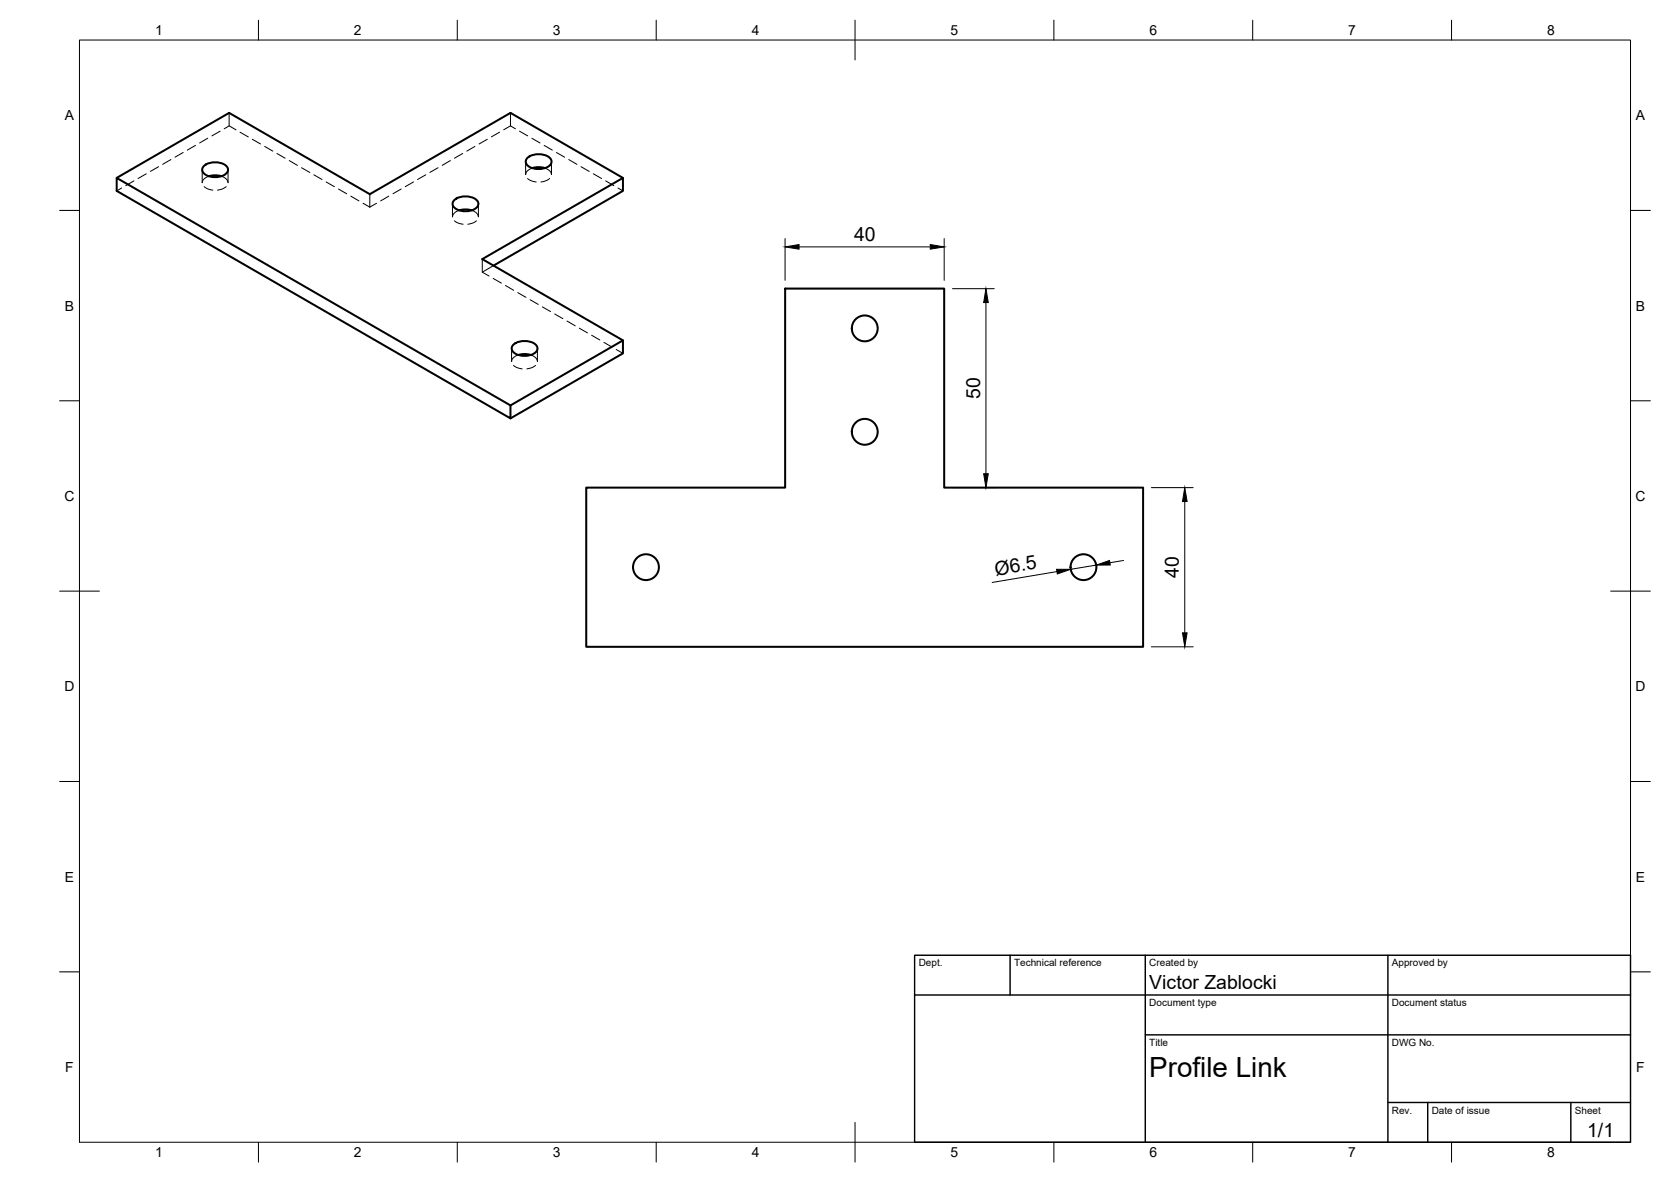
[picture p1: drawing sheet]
<svg xmlns="http://www.w3.org/2000/svg" width="420mm" height="297mm" viewBox="0 0 420 297" stroke-linecap="round" stroke-linejoin="round" font-family="sans-serif">
<!-- layer: Visible -->
<g fill="none" stroke="#000" stroke-width=".51">
<path d="M132.7 39.6a4.5 4.5 0 0 1 5.8 .4 1.6 1.6 0 0 1-1.4 2.2 4.4 4.4 0 0 1-4.7-1 1.22 1.22 0 0 1 .3-1.6zM29.3 44.7l28.3-16.3 35.4 20.4 35.4-20.4 28.2 16.3M51.3 41.7a4.5 4.5 0 0 1 5.9 .3 1.6 1.6 0 0 1-1.4 2.2 4.4 4.4 0 0 1-4.8-.9 1.22 1.22 0 0 1 .3-1.6zM52.5 44.3l1.6-.2 1.6 .2M114.3 50.2a4.5 4.5 0 0 1 5.8 .4 1.6 1.6 0 0 1-1.3 2.2 4.4 4.4 0 0 1-4.8-1 1.22 1.22 0 0 1 .3-1.6zM115.4 52.9l1.6-.3 1.6 .3M133.8 42.2l1.6-.2 1.6 .2M124.1 66.7l32.5-18.7v-3.3l-35.3 20.4 35.3 20.4v3.3l-28.2 16.3M129.1 86.6a4.5 4.5 0 0 1 5.9 .4 1.6 1.6 0 0 1-1.4 2.2 4.4 4.4 0 0 1-4.8-1 1.22 1.22 0 0 1 .3-1.6zM130.3 89.2l1.6-.2 1.6 .2M156.6 85.5l-28.2 16.4v3.2l-99.1-57.1v-3.3l99.1 57.2M147.4 122.5h50v-50h40v50h50v40h-140z"/>
<circle cx="217.4" cy="82.5" r="3.2"/>
<circle cx="217.4" cy="108.5" r="3.2"/>
<circle cx="162.4" cy="142.5" r="3.2"/>
<circle cx="272.4" cy="142.5" r="3.2"/>
</g>
<!-- layer: Hidden -->
<g fill="none" stroke="#000" stroke-width=".25">
<path d="M46.1 38.3l-2.1 1.2M49.1 36.5l-2 1.2M52.2 34.7l-2 1.2M55.4 33l-2.1 1.1M57.6 28.4v3.2l1.7 1M57.6 31.6l-1.2 .8M60.3 33.2l2.1 1.2M63.4 35l2.1 1.2M66.5 36.8l2.1 1.2M69.6 38.6l2.1 1.2M116.3 38.6l-2 1.2M119.4 36.8l-2 1.2"/>
<path d="M122.5 35l-2 1.2M125.6 33.2l-2.1 1.2M128.4 31.6l-1.8 1M128.4 28.4v3.2M128.4 31.6l1.2 .8M130.6 33l2.1 1.1M133.7 34.7l2.1 1.2M136.8 36.5l2.1 1.2M139.9 38.3l2.1 1.2M30.6 47.3l-1.3 .7M33.7 45.5l-2.1 1.2M36.8 43.7l-2.1 1.2"/>
<path d="M39.9 41.9l-2.1 1.2M43 40.1l-2.1 1.2M50.8 42.7v3.2M51.3 46.9l1.1 .6 1.1 .3M52.5 44.3l-1.1 .6-.6 1M55.7 44.3l1.1 .6 .5 1M56.9 46.9l-1.1 .6-1.1 .3M57.3 42.7v3.2M72.7 40.4l2.1 1.2M75.8 42.1l2.1 1.2M78.9 43.9l2.1 1.2M82 45.7l2.1 1.2"/>
<path d="M85.1 47.5l2.1 1.2M88.2 49.3l2.1 1.2M91.3 51.1l1.7 1M93 48.8v3.3M94.7 51.1l-1.7 1M97.8 49.3l-2.1 1.2M100.9 47.5l-2.1 1.2M104 45.7l-2.1 1.2M107.1 43.9l-2.1 1.2M110.2 42.1l-2.1 1.2M113.2 40.4l-2 1.2M113.8 51.2v3.3"/>
<path d="M114.3 55.5l1 .6 1.1 .3M115.4 52.9l-1.1 .6-.5 .9M118.6 52.9l1.2 .6 .5 .9M119.8 55.5l-1.1 .6-1.1 .3M120.3 51.2v3.3M132.2 40.6v3.3M132.7 44.9l1 .6 1.1 .2M133.8 42.3l-1.1 .6-.5 .9M137 42.3l1.1 .6 .6 .9M138.2 44.9l-1.1 .6-1.1 .2M138.7 40.6v3.3M143 40.1l2.1 1.2"/>
<path d="M146.1 41.9l2.1 1.2M149.2 43.7l2.1 1.2M152.3 45.5l2 1.2M155.4 47.3l1.2 .7M121.3 65.1v3.3l1.7 1M124 70l2.1 1.1M124.1 66.7l-2.8 1.7M127.1 71.7l2.1 1.2M130.2 73.5l2 1.2M133.3 75.3l2 1.2M136.4 77.1l2 1.2M139.5 78.9l2 1.2"/>
<path d="M128.6 87.6v3.3M129.1 91.8l1.1 .6 1.1 .3M130.3 89.2l-1.1 .6-.5 1M133.5 89.2l1.1 .6 .5 1M134.7 91.8l-1.1 .6-1.1 .3M135.1 87.6v3.3M142.6 80.7l2 1.2M145.6 82.5l2.1 1.2M148.8 84.3l2 1.1M151.8 86l2.1 1.2M154.9 87.8l1.7 1"/>
</g>
<!-- layer: BORDER -->
<g fill="none" stroke="#000" stroke-width=".25">
<path d="M20 10.1h390v276.9h-390zM65 5.1v5M115 5.1v5M165 5.1v5M215 5.1v10M265 5.1v5M315 5.1v5M365 5.1v5M15 52.9h5M410 52.9h5M15 100.7h5M410 100.7h5"/>
<path d="M15 148.6h10M405 148.6h10M15 196.4h5M410 196.4h5M15 244.2h5M410 244.2h5M65 287v5M115 287v5M165 287v5M215 282.1v9.9M265 287v5M315 287v5"/>
<path d="M365 287v5"/>
</g>
<!-- layer: TITLEBLOCK -->
<path d="M230 240.1h180v46.9h-180zM230 250h180M254 240.1v9.9M288 240.1v46.9M349 240.1v46.9M288 260.1h122M349 277.1h61M359 277.1v9.9M395 277.1v9.9" fill="none" stroke="#000" stroke-width=".36"/>
<!-- layer: FD_Dimensions -->
<path d="M197.4 60v10.4M237.4 60v10.4M200.9 62h33M239.5 72.5h10.5M247.9 76v43M239.5 122.5h10.5M289.5 122.5h10.5M297.9 126v33M265.7 143.6l-16.2 2.8M275.6 142l-6.4 1.1M282.5 140.9l-3.4 .5M289.5 162.5h10.5" fill="none" stroke="#000" stroke-width=".25"/>
<path d="M197.4 62l3.5-.5v1.1zM233.9 61.5l3.5 .5-3.5 .6zM247.9 72.5l.6 3.5h-1.2zM247.3 119h1.2l-.6 3.5zM297.9 122.5l.6 3.5h-1.2zM265.7 143.1h3.5l-3.3 1.1zM275.6 142l3.4-1.1 .2 1.1zM297.3 159h1.2l-.6 3.5z" fill="#000" stroke="#000" stroke-width=".25"/>
<text font-size="7" x="289" y="270.6">Profile Link</text>
<g font-size="4.9">
<text x="214.8" y="60.6">40</text>
<text x="246.4" y="100.3" transform="rotate(-90 246.4 100.3)">50</text>
<text x="250.4" y="144.7" transform="rotate(-9 250.4 144.7)">Ø6.5</text>
<text x="296.4" y="145.2" transform="rotate(-90 296.4 145.2)">40</text>
<text x="289" y="248.5">Victor Zablocki</text>
<text x="399.1" y="285.7">1/1</text>
</g>
<g font-size="3.5">
<text x="39" y="8.8">1</text>
<text x="89" y="8.8">2</text>
<text x="139" y="8.8">3</text>
<text x="189" y="8.8">4</text>
<text x="239" y="8.8">5</text>
<text x="289" y="8.8">6</text>
<text x="339" y="8.8">7</text>
<text x="389" y="8.8">8</text>
<text x="16.3" y="30.2">A</text>
<text x="411.3" y="30.2">A</text>
<text x="16.3" y="78">B</text>
<text x="411.3" y="78">B</text>
<text x="16.2" y="125.9">C</text>
<text x="411.2" y="125.9">C</text>
<text x="16.2" y="173.7">D</text>
<text x="411.2" y="173.7">D</text>
<text x="16.3" y="221.6">E</text>
<text x="411.3" y="221.6">E</text>
<text x="16.4" y="269.4">F</text>
<text x="411.4" y="269.4">F</text>
<text x="39" y="290.8">1</text>
<text x="89" y="290.8">2</text>
<text x="139" y="290.8">3</text>
<text x="189" y="290.8">4</text>
<text x="239" y="290.8">5</text>
<text x="289" y="290.8">6</text>
<text x="339" y="290.8">7</text>
<text x="389" y="290.8">8</text>
</g>
<g font-size="2.5">
<text x="231" y="242.9">Dept.</text>
<text x="255" y="242.9">Technical reference</text>
<text x="289" y="242.9">Created by</text>
<text x="350" y="242.9">Approved by</text>
<text x="289" y="252.8">Document type</text>
<text x="350" y="252.8">Document status</text>
<text x="289" y="262.9">Title</text>
<text x="350" y="262.9">DWG No.</text>
<text x="350" y="279.9">Rev.</text>
<text x="360" y="279.9">Date of issue</text>
<text x="396" y="279.9">Sheet</text>
</g>
</svg>
